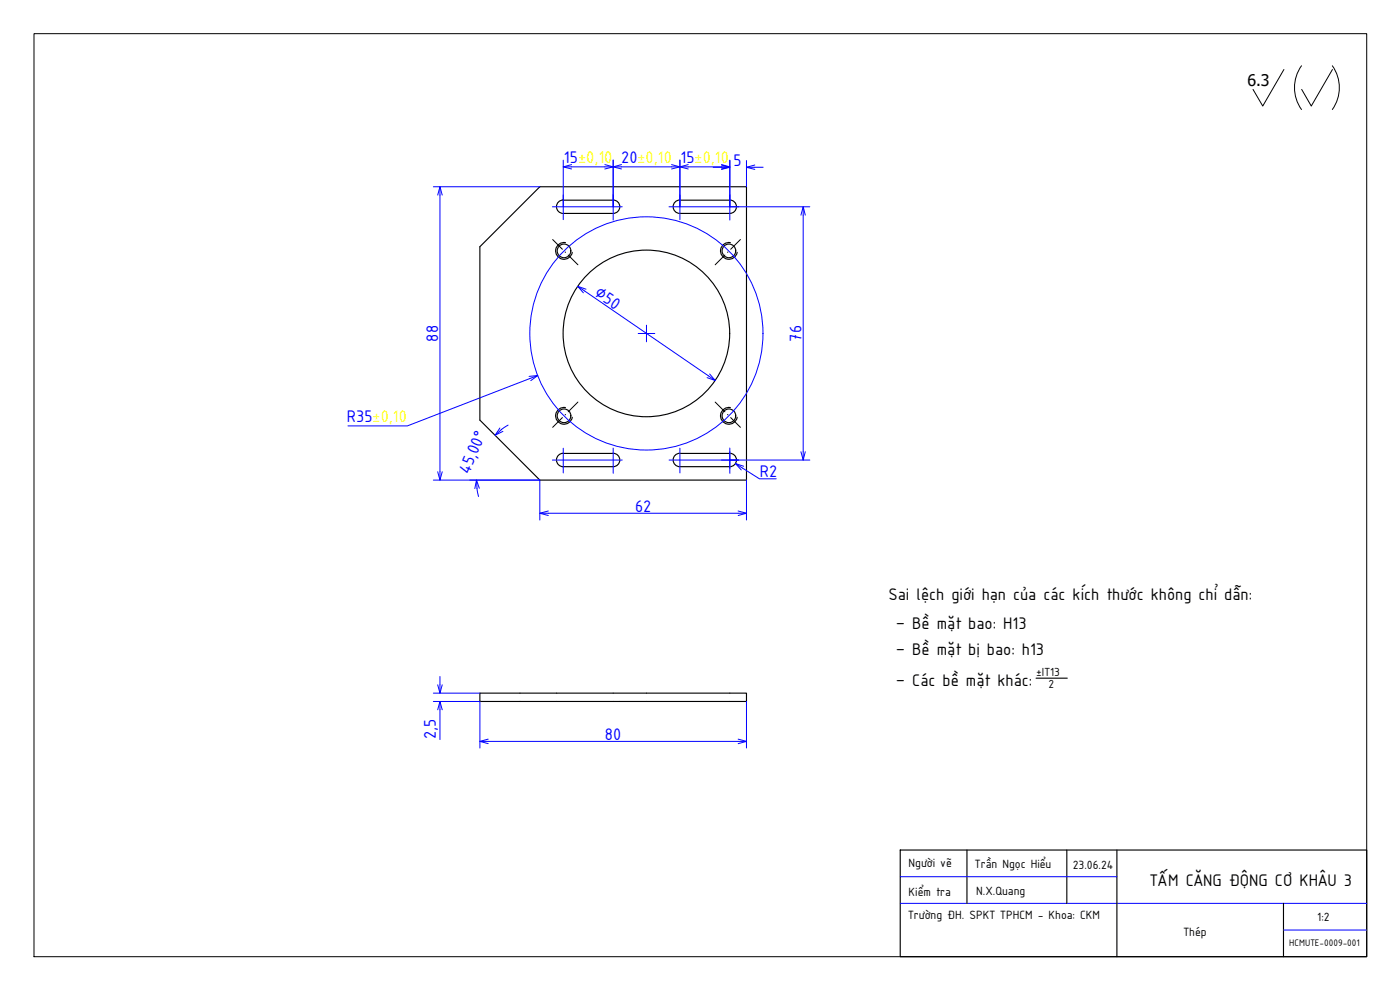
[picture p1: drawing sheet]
<svg xmlns="http://www.w3.org/2000/svg" width="420mm" height="297mm" viewBox="0 0 420 297" stroke-linecap="round" stroke-linejoin="round" font-family="sans-serif">
<!-- layer: NetDam -->
<g fill="none" stroke="#000" stroke-width=".34">
<path d="M162 56h62v88h-62l-18-17.9v-52.1zM169.7 72.8a2.52 2.52 0 0 0-2.9 2 2.52 2.52 0 0 0 2 3 2.52 2.52 0 0 0 3-2.1M184 60a2.01 2.01 0 0 1 2 2 2.01 2.01 0 0 1-2 2M184 60.1l-15-.1a2.01 2.01 0 0 0-2 2 2.01 2.01 0 0 0 2 2h15M204 60a2.01 2.01 0 0 0-2 2 2.01 2.01 0 0 0 2 2M204 60.1l15-.1a2.01 2.01 0 0 1 2 2 2.01 2.01 0 0 1-2 2h-15M219.2 72.8a2.52 2.52 0 0 0-2.9 2 2.52 2.52 0 0 0 2 3 2.52 2.52 0 0 0 2.9-2.1M169.7 122.3a2.52 2.52 0 0 0-2.9 2 2.52 2.52 0 0 0 2 2.9 2.52 2.52 0 0 0 3-2M184 136a2.01 2.01 0 0 1 2 2 2.01 2.01 0 0 1-2 2M184 136h-15a2.01 2.01 0 0 0-2 2 2.01 2.01 0 0 0 2 2h15M204 136a2.01 2.01 0 0 0-2 2 2.01 2.01 0 0 0 2 2M204 136h15a2.01 2.01 0 0 1 2 2 2.01 2.01 0 0 1-2 2h-15"/>
<path d="M219.2 122.3a2.52 2.52 0 0 0-2.9 2 2.52 2.52 0 0 0 2 2.9 2.52 2.52 0 0 0 2.9-2M144 208h80v2.5h-80zM310.9 203.5h9.4M270.2 255h140v32h-140zM290.2 255v16M320.2 255v16M335.2 255v32M385.2 271v16"/>
<circle cx="169.3" cy="75.3" r="2.05"/>
<circle cx="218.8" cy="75.3" r="2.05"/>
<circle cx="194" cy="100" r="25"/>
<circle cx="169.3" cy="124.8" r="2.05"/>
<circle cx="218.8" cy="124.8" r="2.05"/>
</g>
<path d="M10.2 10.1h400v276.9h-400z" fill="none" stroke="#000" stroke-width=".3"/>
<!-- layer: Netmanh -->
<g fill="none" stroke="#00f" stroke-width=".3">
<path d="M130 56h32M132 58.5v83M169 48v17.9M171.5 50.1h10M184 48v18M186.5 50.1h15M204 48v17.9M206.5 50.1h10M214 50.2h2.5M219 48v18M224 48.2v7.8M226.5 50.2h2.5"/>
<path d="M165.8 62h20.9M200.8 62h42.2M241 64.5v71M175.5 87.3l37.1 25.5M194 97.6v5M159 113.6l-36.7 14.2h-17.9M191.5 100.1h5M152.5 127.5l-2.1 1.4M165.8 138h20.9M169 134.5v7.4M184 134.4v7.6M200.8 138h42.2"/>
<path d="M204 134.5v7.4M219 134.4v7.6M130 144h32v12M143.1 146.5l.5 2.5M164.5 154h57M222.8 140.4l5.1 3.3h5.1M224 144v12M130 210.5h14v13.9M130 208h14M132 203v2.5M132 213v8.9M224 210.5v13.9"/>
<path d="M146.5 222.4h75M270.2 271h140M270.2 263h65M385.2 279h25"/>
<circle cx="194" cy="100" r="35"/>
</g>
<!-- layer: DuongTam -->
<path d="M165.9 71.9l2.9 2.9M169.6 75.6l.1 .1M170.5 76.5l2.9 2.9M217.6 76.5l-3 2.9M218.5 75.6l-.1 .1M222.2 71.9l-2.9 2.9M168.8 125.3l-2.9 2.9M169.7 124.4l-.1 .1M173.4 120.6l-2.9 3M214.6 120.6l3 3M218.4 124.4l.1 .1M219.3 125.3l2.9 2.9" fill="none" stroke="#000" stroke-width=".3"/>
<!-- layer: 0 -->
<g fill="none" stroke="#00f" stroke-width=".3">
<path d="M131.4 58.5l.6-2.5 .7 2.5M132 56v2.5M169 50.1h2.5M171.5 49.4l-2.5 .7 2.5 .6M181.5 49.4l2.5 .7-2.5 .6M181.5 50.1h5M186.5 49.4l-2.5 .7 2.5 .6M201.5 49.4l2.5 .7-2.5 .6M201.5 50.1h5M206.5 49.4l-2.5 .7 2.5 .6M216.5 49.4l2.5 .7-2.5 .6M216.5 49.5l2.5 .7-2.5 .6"/>
<path d="M216.5 50.1h2.5M216.5 50.2h2.5M224 50.2h2.5M226.5 49.5l-2.5 .7 2.5 .6M240.4 64.5l.6-2.5 .7 2.5M241 62v2.5M173.4 85.9l2.1 1.4M175.9 86.8l-2.5-.9 1.7 2M158.8 112.9l2.6-.2-2.1 1.5M161.4 112.7l-2.4 .9M212.6 112.8l2 1.4M213 112.2l1.6 2-2.4-.9"/>
<path d="M150 128.4l-1.4 2.2 2.3-1.2M150.5 128.9l-1.9 1.7M220.7 139.1l2.1 1.3M223.2 139.9l-2.5-.8 1.8 1.9M240.4 135.5l.6 2.5 .7-2.5M241 135.5v2.5M131.4 141.5l.6 2.5 .7-2.5M132 141.5v2.5M143 144l.2 2.5M143.8 146.5l-.8-2.5-.5 2.6M162 154h2.5M164.5 153.3l-2.5 .7 2.5 .7"/>
<path d="M221.5 153.3l2.5 .7-2.5 .7M221.5 154h2.5M131.4 205.5l.6 2.5 .7-2.5M131.4 213l.6-2.5 .7 2.5M132 205.5v2.5M132 210.5v2.5M144 222.4h2.5M146.5 221.8l-2.5 .6 2.5 .7M221.5 221.8l2.5 .6-2.5 .7M221.5 222.4h2.5"/>
</g>
<!-- layer: Symbol (ISO) -->
<path d="M390.6 19.7a11.3 11.3 0 0 0 0 13.2M399.9 19.7a11.3 11.3 0 0 1 0 13.2M385.3 20.9l-6.3 10.9-3-5M399.9 20.9l-6.4 10.9-2.8-5" fill="none" stroke="#000" stroke-width=".3"/>
<g font-size="5.4" fill="#00f">
<text x="169.2" y="48.8">15±0,10</text>
<text x="186.4" y="48.8">20±0,10</text>
<text x="204.3" y="48.8">15±0,10</text>
<text x="220.1" y="49.7">5</text>
<text x="178.1" y="88.5" transform="rotate(35 178.1 88.5)">∅50</text>
<text x="131.5" y="102.5" transform="rotate(-90 131.5 102.5)">88</text>
<text x="240.5" y="102.5" transform="rotate(-90 240.5 102.5)">76</text>
<text x="104.1" y="126.6">R35±0,10</text>
<text x="140.8" y="142.5" transform="rotate(-67 140.8 142.5)">45,00°</text>
<text x="228" y="143.2">R2</text>
<text x="190.6" y="153.5">62</text>
<text x="130.8" y="221.7" transform="rotate(-90 130.8 221.7)">2,5</text>
<text x="181.6" y="221.9">80</text>
</g>
<g font-size="5.4">
<text x="266.6" y="180.1">Sai lệch giới hạn của các kích thước không chỉ dẫn:</text>
<text x="268.9" y="188.6">– Bề mặt bao: H13</text>
<text x="268.9" y="196.6">– Bề mặt bị bao: h13</text>
<text x="268.9" y="205.9">– Các bề mặt khác:</text>
<text x="345.1" y="265.9">TẤM CĂNG ĐỘNG CƠ KHÂU 3</text>
</g>
<text font-size="4.8" x="374.4" y="25.8">6.3</text>
<g font-size="3.9">
<text x="272.7" y="260.1">Người vẽ</text>
<text x="292.6" y="260.5">Trần Ngọc Hiểu</text>
<text x="321.9" y="260.8">23.06.24</text>
<text x="272.7" y="268.7">Kiểm tra</text>
<text x="293" y="268.4">N.X.Quang</text>
<text x="272.5" y="275.8">Trường ĐH. SPKT TPHCM - Khoa: CKM</text>
<text x="355.2" y="280.8">Thép</text>
<text x="395.3" y="276.3">1:2</text>
</g>
<g font-size="3.8">
<text x="311" y="203">±IT13</text>
<text x="314.6" y="206.3">2</text>
</g>
<text font-size="3.1" x="386.9" y="283.9">HCMUTE-0009-001</text>
</svg>
